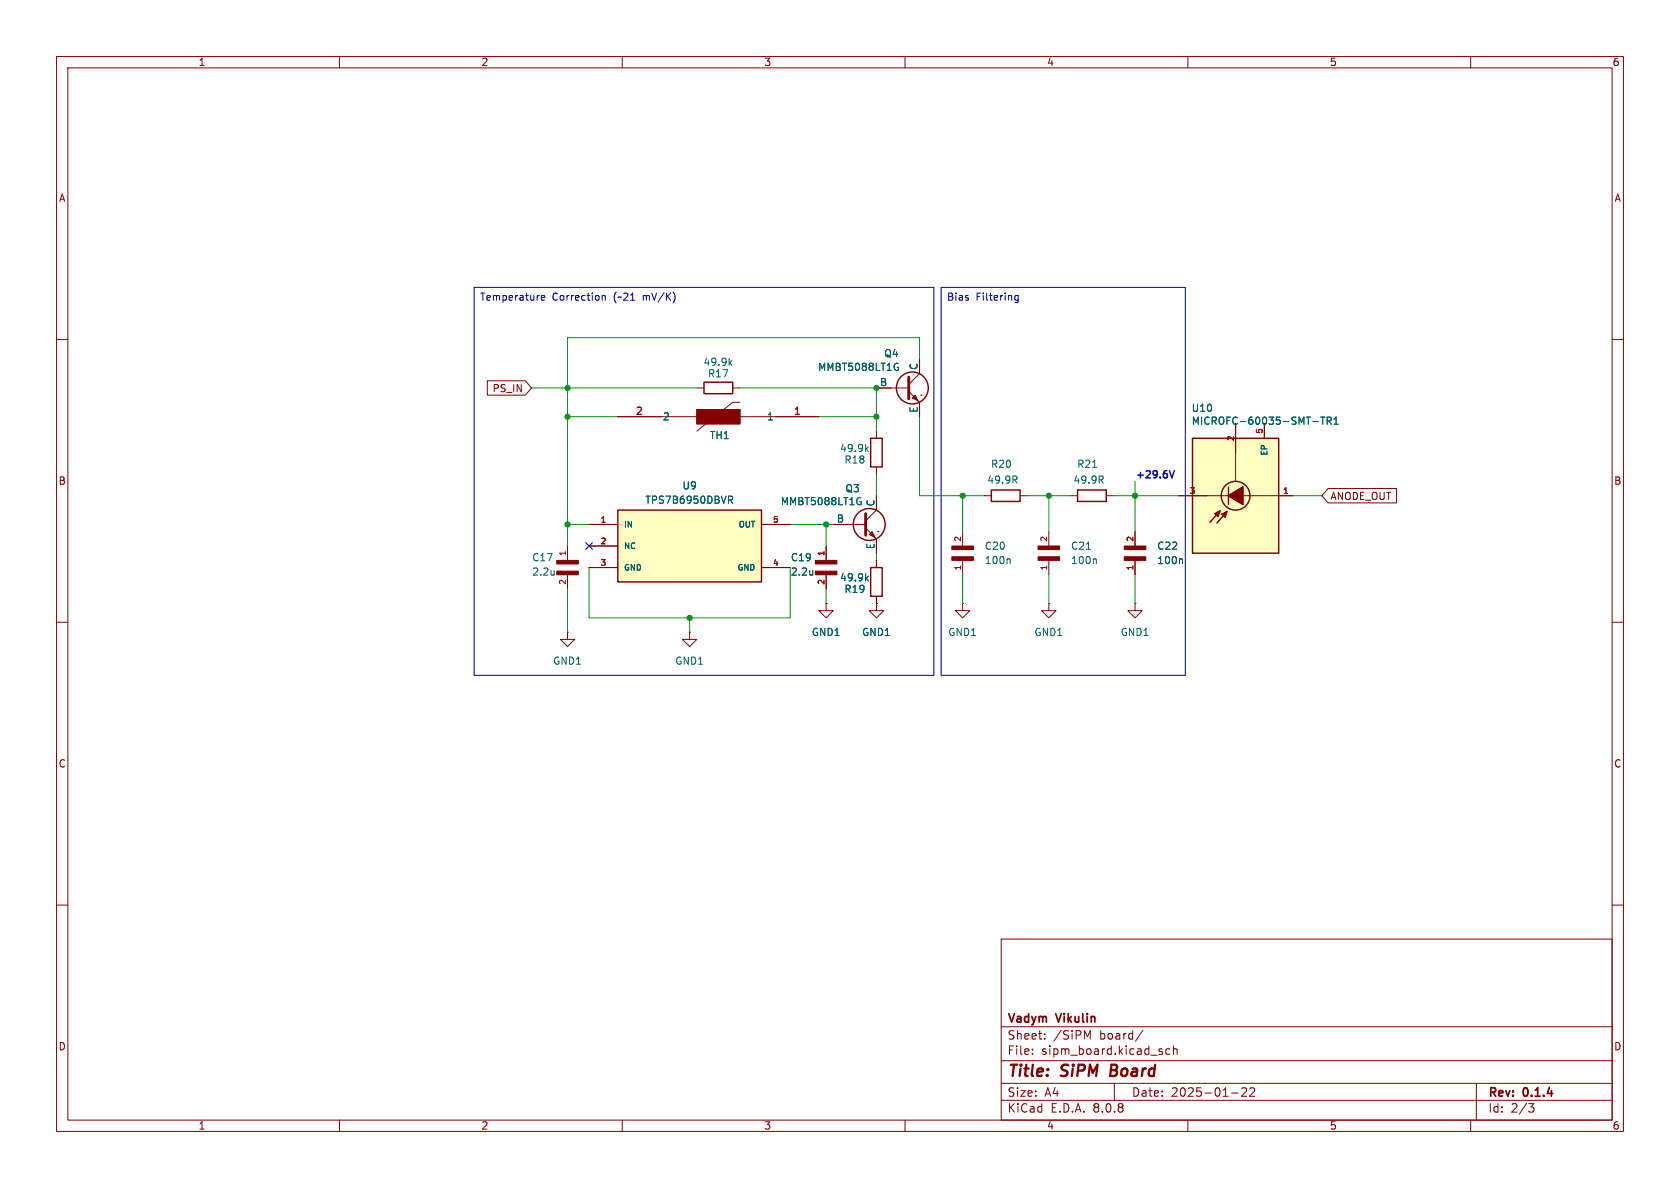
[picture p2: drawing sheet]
<svg xmlns="http://www.w3.org/2000/svg" width="297mm" height="210mm" viewBox="0 0 297 210" stroke-linecap="round" stroke-linejoin="round" font-family="sans-serif">
<g fill="none" stroke="#840000" stroke-width=".18">
<path d="M10 10h277v190h-277zM12 12h273v186h-273zM60 10v2M110 10v2M160 10v2M210 10v2M260 10v2M10 60h2M109.2 73.7h35.6M123.2 68.6h1.3M123.2 72.4h7.6v2.5h-7.6zM129.5 68.6h1.3"/>
<path d="M130.8 71.1h-1.3l-6.3 5.1M285 60h2M100.3 96.5v2.6M154.9 99.1v1.2M10 110h2M100.3 101.6v2.5M154.9 105.4v1.3M285 110h2M10 160h2M177 166h108v32h-108zM285 160h2M60 198v2"/>
<path d="M110 198v2M160 198v2M177 194.5h108M177 191.5h108M177 187.5h108M177 181.5h108M182.5 186.3v.1M182.5 185.5v.1M184.7 183.6v.1M184.7 182.8v.1M192.2 183.3l.5-1.1v1.5M197 191.5v3"/>
<path d="M202 182.1l-1.3 2M205.5 186v.3M206.8 185.5l-.4-.1-.3 .3v.4l.1 .2h.6M207.5 185.5l.2-.1 .3 .1 .1 .9M207.5 184.9v1.5M210 198v2M217.7 193.2h1.2M219.5 192.4l.6-.1 .2 .1 .1 .3-.9 1.1h.9M221 192.4l.5-.1 .2 .1 .1 .3-.9 1.1h.9M260 198v2M261 191.5v6.5M270.2 195.1h1l-.5 .6 .4 .1 .1 .5-.3 .3h-.4"/>
</g>
<path d="M196.5 188.2l-.2 2h.7" fill="none" stroke="#840000" stroke-width=".4"/>
<g fill="#840000" stroke="#840000" stroke-width=".18">
<path d="M98.4 101h3.8v.6h-3.8z"/>
<path d="M98.4 99.1h3.8v.6h-3.8z"/>
<path d="M123.2 72.4h7.6v2.5h-7.6z"/>
</g>
<path d="M129 64.1l.4 .5M129.4 63.7l-.5 .5M98 100.8v.9M98 101.6h-.1M153.2 102.2l.3 .5M153.5 101.8l-.5 .5" fill="none" stroke="#006464" stroke-width=".18"/>
<path d="M124.5 67.6h5v2h-5zM153.9 100.3h2.1v5.1h-2.1z" fill="none" stroke="#840000" stroke-width=".25"/>
<path d="M109.2 90.2h25.4v12.7h-25.4z" fill="#ffffc2"/>
<g fill="none" stroke="#840000" stroke-width=".25">
<path d="M153.9 77.5h2.1v5.1h-2.1zM109.2 90.2h25.4v12.7h-25.4zM190.5 86.6h5.1v2h-5.1z"/>
<circle cx="161.3" cy="68.6" r="2.82"/>
<circle cx="153.7" cy="92.7" r="2.82"/>
</g>
<g fill="none" stroke="#840000" stroke-width=".18">
<path d="M154.9 76.2v1.3M154.9 68.6h5.8M160.7 69.2l1.9 1.9v2.6M162.6 63.5v2.5l-1.9 1.9M162.8 69.9h.1M104.1 92.7h5.1M104.1 96.5h5.1M134.6 92.7h5.1M146 96.5v2.6M147.3 92.7h5.7M153 93.3l1.9 2v2.5M154.9 87.6v2.6l-1.9 1.9"/>
<path d="M154.9 82.6v1.2M155.2 94h.1M170.2 94v2.5M170.2 99.1v2.5M189.2 87.6h1.3M195.6 87.6h1.2M200.7 94v2.5M200.7 99.1v2.5M100.3 111.8v1.2h1.3l-1.3 1.3-1.2-1.3h1.2M100.3 111.8h.1M104.1 100.3h5.1M121.9 111.8v1.2h1.3l-1.3 1.3-1.3-1.3h1.3"/>
<path d="M121.9 111.8h.1M134.6 100.3h5.1M146 106.7v1.3h1.3l-1.3 1.2-1.2-1.2h1.2M146 106.7h.1M146 101.6v2.5M154.9 106.7v1.3h1.3l-1.3 1.2-1.2-1.2h1.2M154.9 106.7h.1M170.2 106.7v1.3h1.2l-1.2 1.2-1.3-1.2h1.3M170.2 106.7h.1M185.4 106.7v1.3h1.3l-1.3 1.2-1.3-1.2h1.3M185.4 106.7h.1M200.7 106.7v1.3h1.2l-1.2 1.2-1.3-1.2h1.3"/>
<path d="M200.7 106.7h.1"/>
</g>
<g fill="none" stroke="#006464" stroke-width=".18">
<path d="M153.2 79.3l.3 .5M153.5 79l-.5 .5M158.5 64.2l.3 .1M158.6 64.9h.2v.5l-.3 .1M128.8 87.7h.5l.2 .2-.1 .4-.6 .1M129.1 88.4l.4 .6M151.9 88h.3M152 88.7h.2v.4l-.3 .1M178.4 98.8l.2 .2v.6M193.2 82.6h.7M194.6 84.8l.4 .6M194.9 84.2l.1 .2-.1 .4"/>
<path d="M208.9 98.8l.2 .2v.6M143.7 100.8v.9M143.7 101.6h-.1"/>
</g>
<g fill="#840000" stroke="#840000" stroke-width=".18">
<path d="M144.1 101h3.9v.6h-3.9z"/>
<path d="M144.1 99.1h3.9v.6h-3.9z"/>
<path d="M168.3 98.4h3.8v.7h-3.8z"/>
<path d="M168.3 96.5h3.8v.7h-3.8z"/>
<path d="M153.7 94.5l.5-.5 .5 1z"/>
<path d="M161.8 69.9l.5 1-1-.5z"/>
<path d="M198.8 98.4h3.8v.7h-3.8z"/>
<path d="M198.8 96.5h3.8v.7h-3.8z"/>
</g>
<path d="M160.7 66.7v3.8M153 90.8v3.8" fill="none" stroke="#840000" stroke-width=".51"/>
<path d="M210.8 77.5h15.3v20.3h-15.3z" fill="#ffffc2"/>
<g fill="none" stroke="#840000" stroke-width=".25">
<path d="M210.8 77.5h15.3v20.3h-15.3zM175.3 86.6h5v2h-5zM215.2 90.7l-.2 .2M215.2 90.6h.2l-.1 .7M215.7 90.3l-.9 .5 .5 .5M215.7 90.3l-1.8 2.1M215.7 90.3l-.4 1M216.4 90.8l-.2 .2M216.5 90.7h.1v.7M216.9 90.4l-.9 .5 .6 .5M216.9 90.4l-1.8 2.1M216.9 90.4l-.3 1"/>
<path d="M217.2 87.6l2.5-1.5v3.1zM217.2 86.1v3.1"/>
<circle cx="218.4" cy="87.6" r="2.54"/>
</g>
<g fill="none" stroke="#840000" stroke-width=".18">
<path d="M86.2 67.3h6.7l1.1 1.3-1.1 1.3h-6.7zM109.2 73.7h7.6M137.2 73.7h7.6M154.9 68.6h2.6M162.6 63.5v2.5M162.6 71.1v2.6M218.4 74.9v10.2M223.5 74.9v2.6M104.1 92.7h5.1M104.1 96.5h5.1M134.6 92.7h5.1M146 96.5v2.6"/>
<path d="M147.3 92.7h2.6M154.9 87.6v2.6M154.9 95.3v2.5M154.9 99.1v1.2M174 87.6h1.3M180.3 87.6h1.3M185.4 94v2.5M185.4 99.1v2.5M200.7 94v2.5M200.7 99.1v2.5M208.3 87.6h8.9M219.7 87.6h8.9"/>
<path d="M234.8 86.4h12.1v2.5h-12.1l-1.1-1.3zM104.1 100.3h5.1M134.6 100.3h5.1M146 106.7h.1M146 101.6v2.5M154.9 106.7h.1M154.9 105.4v1.3"/>
</g>
<path d="M217.2 87.6l2.5-1.5v3.1z" fill="#840000" stroke="#840000" stroke-width=".25"/>
<g fill="none" stroke="#006464" stroke-width=".18">
<path d="M158.5 64.2l.3 .1M158.6 64.9h.2v.5l-.3 .1M232.1 74.5h1M233.5 73.7h.7M233.8 73.7v1.3M234.6 74.4l.6-.1 .2-.1-.1-.3-.7-.2v1.3M234.9 74.4l.5 .6M235.8 75h.8M235.8 74.1l.4-.4v1.3M128.8 87.7h.5l.2 .2-.1 .4-.6 .1M129.1 88.4l.4 .6M151.9 88h.3"/>
<path d="M152 88.7h.2v.4l-.3 .1M179.4 84.8l.4 .6M179.7 84.2l.1 .2-.1 .4M192.1 97.1h.7M193.6 98.8l.2 .2v.6M208.9 98.8l.2 .2v.6M143.7 100.8v.9M143.7 101.6h-.1M153.2 102.2l.3 .5M153.5 101.8l-.5 .5"/>
</g>
<g fill="#840000" stroke="#840000" stroke-width=".18">
<path d="M183.5 98.4h3.8v.7h-3.8z"/>
<path d="M183.5 96.5h3.8v.7h-3.8z"/>
</g>
<path d="M206.8 83.2l.4 1.3 .4-1.3" fill="none" stroke="#0000b3" stroke-width=".25"/>
<path d="M83.8 50.8h81.3v68.6h-81.3zM95.7 52.7l.6-.2-.1-.2-.3-.1-.2 .2 .1 .6h.4M106.5 52.3l.1-.1 .3 .1 .1 .8M106.5 52.2v.9M119.3 52.2v.8M166.4 50.8h43.1v68.6h-43.1zM180 52.3l-.4-.1-.2 .3 .1 .5h.5M180 52.2v1.1l-.2 .2-.3-.1" fill="none" stroke="#0000c2" stroke-width=".18"/>
<g fill="none" stroke="#009600" stroke-width=".18">
<path d="M94 68.6h29.2M100.3 73.7h8.9M130.8 68.6h24.1v7.6M144.8 73.7h10.1M162.6 63.5v-3.8h-62.3v36.8M162.6 73.7v13.9h11.4M100.3 92.7h3.8M139.7 92.7h7.6M146 92.7v3.8M154.9 83.8v3.8M154.9 97.8v1.3M170.2 87.6v6.4"/>
<path d="M181.6 87.6h7.6M185.4 87.6v6.4M196.8 87.6h11.5M200.7 85.1v8.9M228.6 87.6h5.1M100.3 104.1v7.7M104.1 100.3v8.9h35.6v-8.9M121.9 109.2v2.6M146 104.1v2.6M170.2 101.6v5.1M185.4 101.6v5.1M200.7 101.6v5.1"/>
</g>
<path d="M103.5 95.9l1.2 1.2M104.7 95.9l-1.2 1.2" fill="none" stroke="#000084" stroke-width=".18"/>
<g fill="#009600" stroke="#009600" stroke-width=".18">
<circle cx="154.9" cy="73.7" r=".46"/>
<circle cx="146" cy="92.7" r=".46"/>
<circle cx="100.3" cy="73.7" r=".46"/>
<circle cx="100.3" cy="92.7" r=".46"/>
<circle cx="121.9" cy="109.2" r=".46"/>
<circle cx="100.3" cy="68.6" r=".46"/>
<circle cx="185.4" cy="87.6" r=".46"/>
<circle cx="170.2" cy="87.6" r=".46"/>
<circle cx="200.7" cy="87.6" r=".46"/>
<circle cx="154.9" cy="68.6" r=".46"/>
</g>
<g font-size="2.8" fill="#840000">
<text x="178" y="190.9">Title:</text>
<text x="187.7" y="190.9">SiPM</text>
<text x="197.1" y="190.9">Board</text>
</g>
<g font-size="2.1" fill="#840000">
<text x="178" y="184">Sheet:</text>
<text x="178" y="181.2">Vadym</text>
<text x="186.2" y="184">/SiPM</text>
<text x="186.9" y="181.2">Vikulin</text>
<text x="194.5" y="184">board/</text>
<text x="178" y="186.7">File:</text>
<text x="184.1" y="186.7">sipm_board.kicad_sch</text>
<text x="178" y="196.9">KiCad</text>
<text x="178" y="194.1">Size:</text>
<text x="184.7" y="194.1">A4</text>
<text x="185.7" y="196.9">E.D.A.</text>
<text x="193.3" y="196.9">8.0.8</text>
<text x="200" y="194.1">Date:</text>
<text x="207" y="194.1">2025-01-22</text>
<text x="263" y="194.3">Rev:</text>
<text x="263" y="196.9">Id:</text>
<text x="267.1" y="196.9">2/3</text>
<text x="269.4" y="194.3">0.1.4</text>
</g>
<g font-size="1.8" fill="#840000">
<text x="35" y="11.9">1</text>
<text x="85" y="11.9">2</text>
<text x="135" y="11.9">3</text>
<text x="185" y="11.9">4</text>
<text x="235" y="11.9">5</text>
<text x="285" y="11.9">6</text>
<text x="10.3" y="35.9">A</text>
<text x="285.3" y="35.9">A</text>
<text x="87" y="69.5">PS_IN</text>
<text x="10.3" y="85.9">B</text>
<text x="235.1" y="88.6">ANODE_OUT</text>
<text x="285.3" y="85.9">B</text>
<text x="10.3" y="135.9">C</text>
<text x="285.3" y="135.9">C</text>
<text x="10.3" y="185.9">D</text>
<text x="285.3" y="185.9">D</text>
<text x="35" y="199.9">1</text>
<text x="85" y="199.9">2</text>
<text x="135" y="199.9">3</text>
<text x="185" y="199.9">4</text>
<text x="235" y="199.9">5</text>
<text x="285" y="199.9">6</text>
</g>
<g font-size="1.8" fill="#0000c2">
<text x="84.8" y="53.5">Temperature</text>
<text x="97.6" y="53.5">Correction</text>
<text x="108.6" y="53.5">(~21</text>
<text x="113.9" y="53.5">mV/K)</text>
<text x="167.3" y="53.5">Bias</text>
<text x="172.5" y="53.5">Filtering</text>
</g>
<g font-size="1.8" fill="#006464">
<text x="124.3" y="64.9">49.9k</text>
<text x="144.5" y="65.8">MMBT5088LT1G</text>
<text x="156.2" y="63.3">Q4</text>
<text x="162.3" y="65.5" transform="rotate(-90 162.3 65.5)">C</text>
<text x="125.1" y="66.9">R17</text>
<text x="155.5" y="68.3">B</text>
<text x="117.1" y="74.5">2</text>
<text x="125.4" y="77.8">TH1</text>
<text x="135.5" y="74.5">1</text>
<text x="162.3" y="73.1" transform="rotate(-90 162.3 73.1)">E</text>
<text x="210.6" y="73">U10</text>
<text x="210.6" y="75.3">MICROFC-60035-SMT-TR1</text>
<text x="148.4" y="80.1">49.9k</text>
<text x="149.2" y="82.1">R18</text>
<text x="175.1" y="82.9">R20</text>
<text x="190.3" y="82.9">R21</text>
<text x="114" y="89.3">TPS7B6950DBVR</text>
<text x="120.5" y="86.7">U9</text>
<text x="137.9" y="89.5">MMBT5088LT1G</text>
<text x="149.4" y="87.2">Q3</text>
<text x="154.7" y="89.6" transform="rotate(-90 154.7 89.6)">C</text>
<text x="174.4" y="85.7">49.9R</text>
<text x="189.7" y="85.7">49.9R</text>
<text x="147.9" y="92.5">B</text>
<text x="94" y="99.4">C17</text>
<text x="94" y="102">2.2u</text>
<text x="139.7" y="99.4">C19</text>
<text x="139.7" y="102">2.2u</text>
<text x="154.7" y="97.2" transform="rotate(-90 154.7 97.2)">E</text>
<text x="174" y="99.9">100n</text>
<text x="174" y="97.4">C20</text>
<text x="189.2" y="99.9">100n</text>
<text x="189.2" y="97.4">C21</text>
<text x="204.5" y="99.9">100n</text>
<text x="204.5" y="97.4">C22</text>
<text x="148.4" y="103">49.9k</text>
<text x="149.2" y="105">R19</text>
<text x="143.4" y="112.6">GND1</text>
<text x="152.3" y="112.6">GND1</text>
<text x="167.5" y="112.6">GND1</text>
<text x="182.8" y="112.6">GND1</text>
<text x="198" y="112.6">GND1</text>
<text x="97.7" y="117.7">GND1</text>
<text x="119.3" y="117.7">GND1</text>
</g>
<g font-size="1.8" fill="#a90000">
<text x="112.3" y="73.4">2</text>
<text x="140.3" y="73.4">1</text>
</g>
<text font-size="1.8" fill="#0000b3" x="200.7" y="84.6">+29.6V</text>
<g font-size="1.4" fill="#a90000">
<text x="223.3" y="76.8" transform="rotate(-90 223.3 76.8)">5</text>
<text x="218.2" y="78.1" transform="rotate(-90 218.2 78.1)">2</text>
<text x="210.2" y="87.4">3</text>
<text x="226.7" y="87.4">1</text>
<text x="106.1" y="92.5">1</text>
<text x="136.5" y="92.5">5</text>
<text x="169.9" y="95.9" transform="rotate(-90 169.9 95.9)">2</text>
<text x="185.2" y="95.9" transform="rotate(-90 185.2 95.9)">2</text>
<text x="200.4" y="95.9" transform="rotate(-90 200.4 95.9)">2</text>
<text x="100.1" y="98.4" transform="rotate(-90 100.1 98.4)">1</text>
<text x="106.1" y="96.3">2</text>
<text x="106.1" y="100.1">3</text>
<text x="136.5" y="100.1">4</text>
<text x="145.8" y="98.4" transform="rotate(-90 145.8 98.4)">1</text>
<text x="169.9" y="100.9" transform="rotate(-90 169.9 100.9)">1</text>
<text x="185.2" y="100.9" transform="rotate(-90 185.2 100.9)">1</text>
<text x="200.4" y="100.9" transform="rotate(-90 200.4 100.9)">1</text>
<text x="100.1" y="103.5" transform="rotate(-90 100.1 103.5)">2</text>
<text x="145.8" y="103.5" transform="rotate(-90 145.8 103.5)">2</text>
</g>
<g font-size="1.4" fill="#006464">
<text x="224.3" y="80.7" transform="rotate(-90 224.3 80.7)">EP</text>
<text x="110.2" y="93.4">IN</text>
<text x="130.4" y="93.4">OUT</text>
<text x="110.2" y="97.3">NC</text>
<text x="110.2" y="101.1">GND</text>
<text x="130.3" y="101.1">GND</text>
</g>
</svg>
